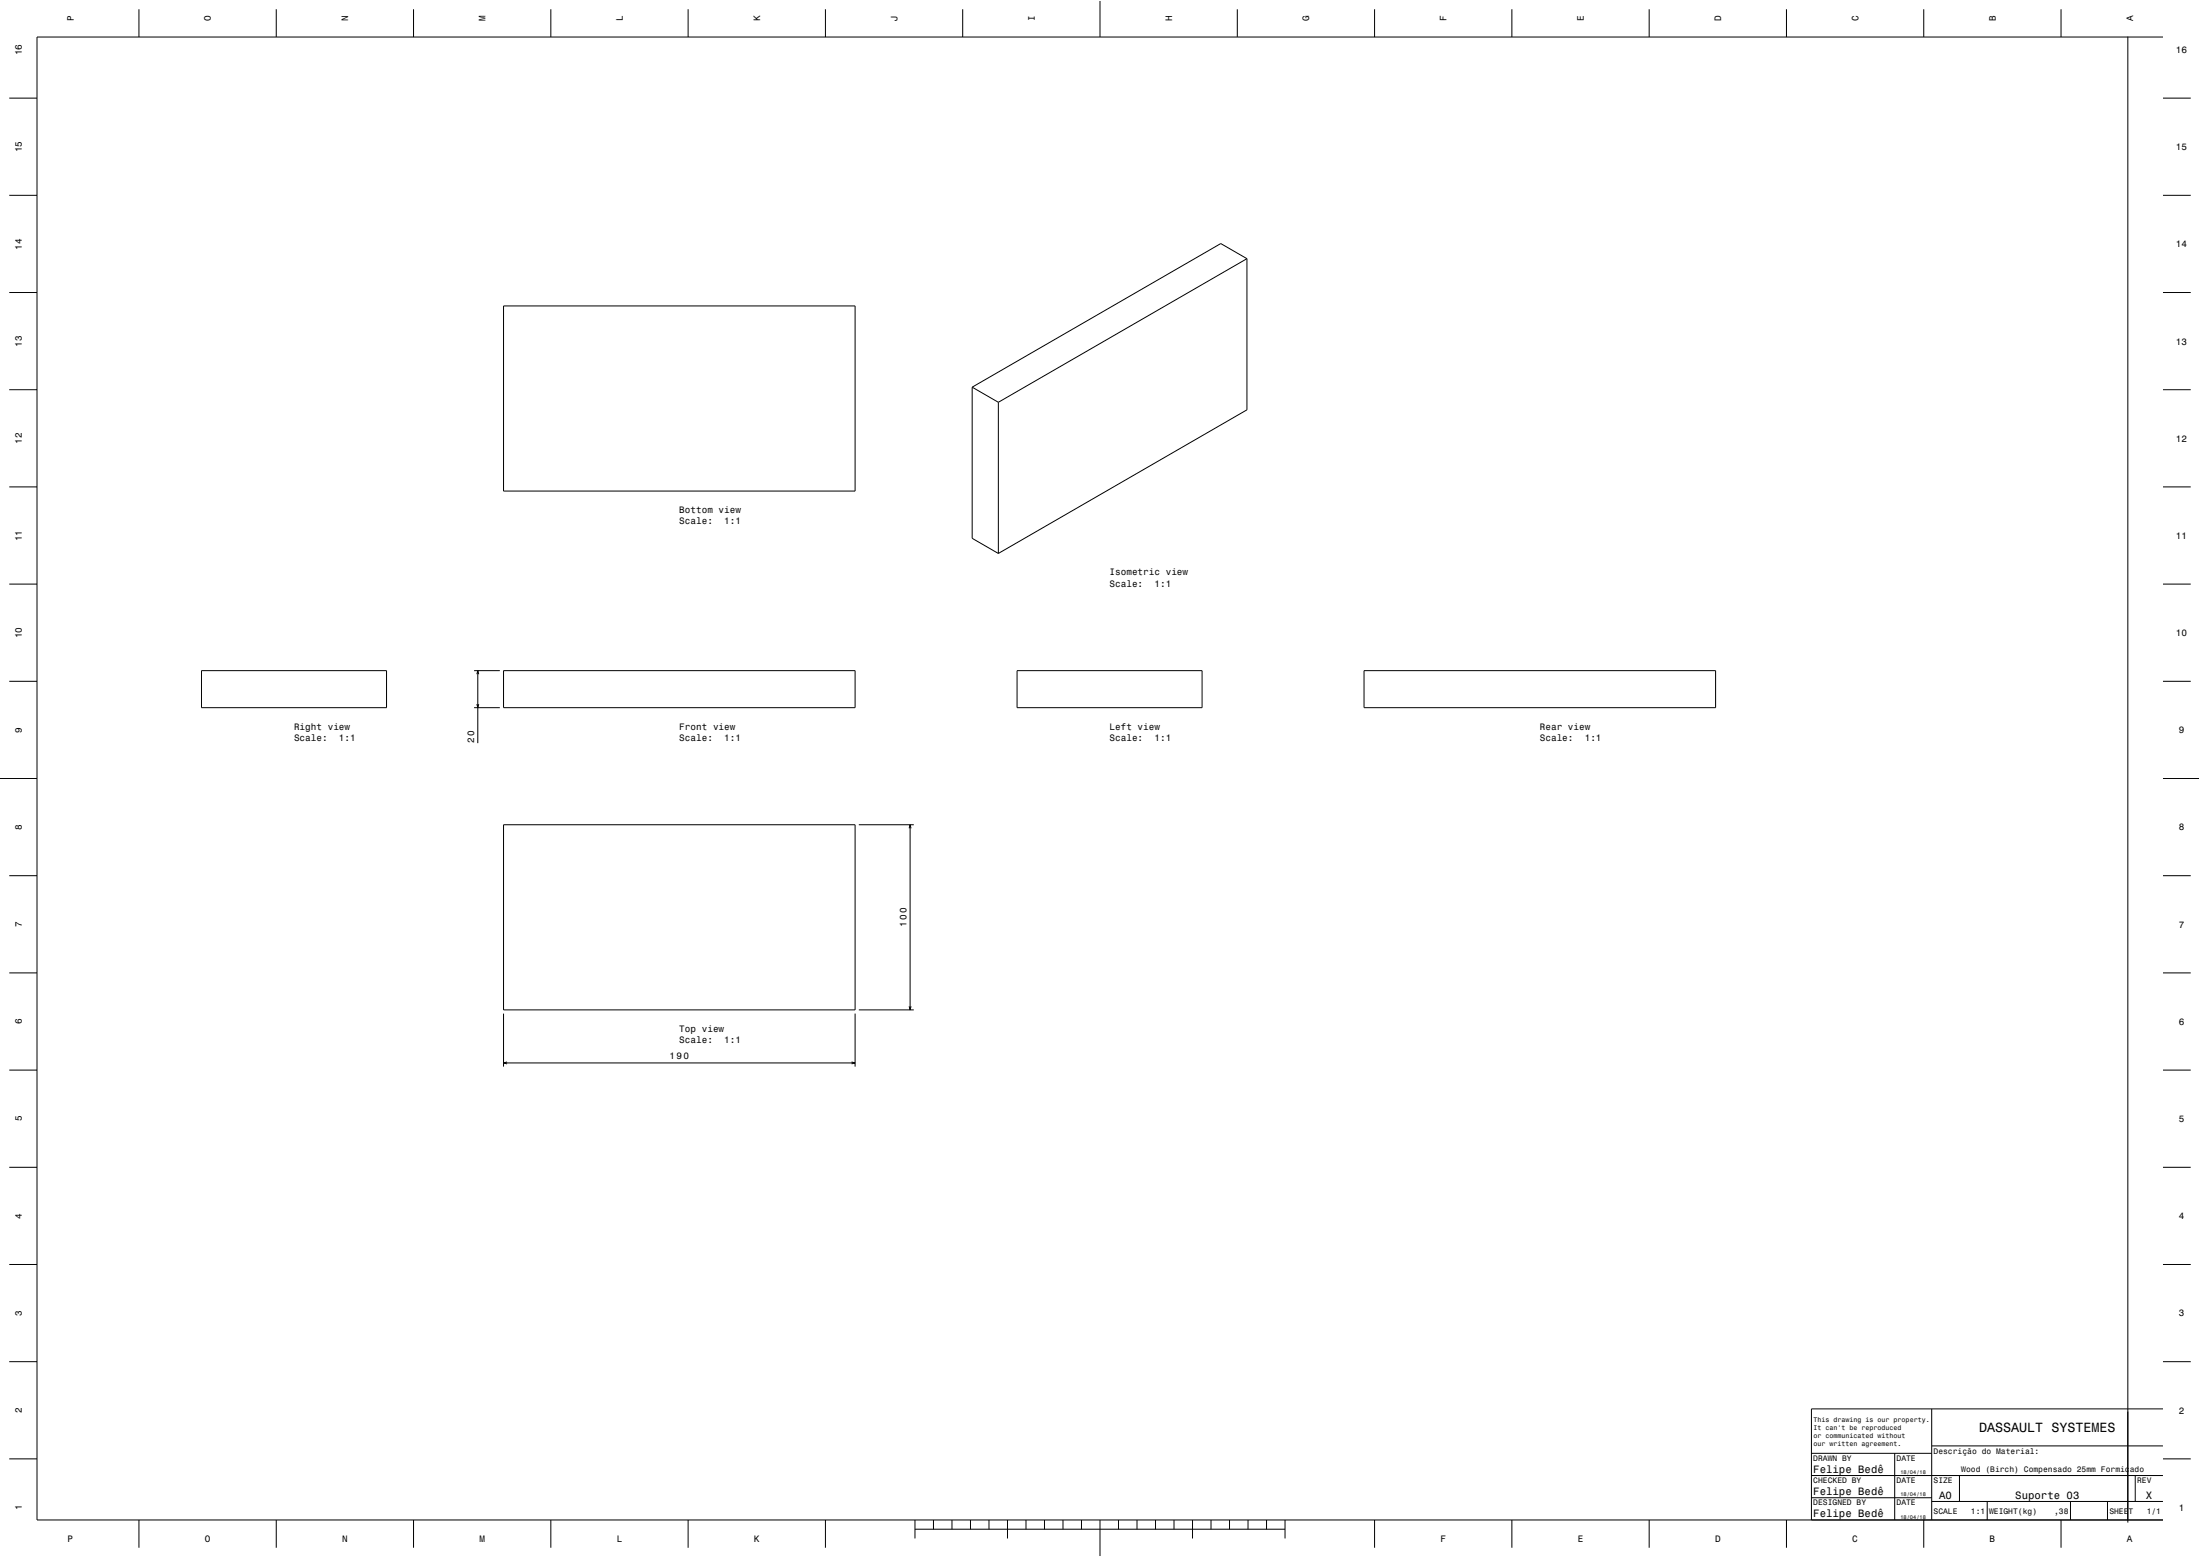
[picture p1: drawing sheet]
<svg xmlns="http://www.w3.org/2000/svg" width="1189mm" height="841mm" viewBox="0 0 1189 841" stroke-linecap="round" stroke-linejoin="round" font-family="sans-serif">
<g fill="none" stroke="#000" stroke-width=".54">
<path d="M75 5v15M149 5v15M223 5v15M298 5v15M372 5v15M446 5v15M520 5v15M595 0v20M669 5v15M743 5v15M817 5v15M891 5v15"/>
<path d="M965 5v15M1040 5v15M1114 5v15M1150 20v802M1169 20h-1149v801h1149M5 53h15M1169 53h15M5 106h15M1169 106h15M674 140l-14-8-135 77M674 140l-134 77M674 140v81l-134 78"/>
<path d="M5 158h15M1169 158h15M272 165h190v100h-190zM5 211h15M525 209l15 8M525 209v82l15 8M540 217v82M1169 211h15M5 263h15M1169 263h15M5 315h15M1169 315h15"/>
<path d="M5 368h15M109 362h100v20h-100zM256 362h14M258 364v-2l1 2M258 362v39M272 362h190v20h-190zM550 362h100v20h-100zM737 362h190v20h-190zM1169 368h15M256 382h14M258 380v2l1-2M0 421h20"/>
<path d="M1169 421h20M272 445h190v100h-190zM464 445h30M491 447l1-2v2M492 445v100M5 473h15M1169 473h15M5 526h15M1169 526h15M272 547v29M462 547v29M464 545h30"/>
<path d="M491 544l1 1v-1M5 578h15M272 574h190M274 574h-2l2 1M460 574h2l-2 1M1169 578h15M5 631h15M1169 631h15M5 683h15M1169 683h15M5 735h15M1169 735h15"/>
<path d="M1044 761v60M1169 761h-190v60M5 788h15M979 797h190M979 785h65M1024 785v36M1044 781h125M1059 797v14M1154 797v14M1169 788h15M979 809h65M1044 811h125"/>
<path d="M1074 811v10M1119 811v10M1139 811v10M75 821v15M149 821v15M223 821v15M298 821v15M372 821v15M446 821v15M494 826h200M494 821v10M505 821v5"/>
<path d="M515 821v5M524 821v5M535 821v5M544 821v10M554 821v5M565 821v5M574 821v5M584 821v5M595 821v20M604 821v5M615 821v5M625 821v5"/>
<path d="M634 821v5M645 821v10M655 821v5M664 821v5M675 821v5M685 821v5M694 821v10M743 821v15M817 821v15M891 821v15M965 821v15M1040 821v15"/>
<path d="M1114 821v15"/>
</g>
<path d="M0 0h1189v841h-1189" fill="none" stroke="#fff" stroke-width=".54"/>
<text font-size="7.2" x="1070" y="774">DASSAULT SYSTEMES</text>
<g font-size="5.8">
<text x="980" y="796">Felipe Bedê</text>
<text x="980" y="808">Felipe Bedê</text>
<text x="1048" y="810">A0</text>
<text x="1089" y="810">Suporte 03</text>
<text x="1160" y="810">X</text>
<text x="980" y="820">Felipe Bedê</text>
</g>
<g font-size="5">
<text x="40" y="12" transform="rotate(-90 40 12)">P</text>
<text x="114" y="12" transform="rotate(-90 114 12)">O</text>
<text x="188" y="12" transform="rotate(-90 188 12)">N</text>
<text x="262" y="12" transform="rotate(-90 262 12)">M</text>
<text x="337" y="12" transform="rotate(-90 337 12)">L</text>
<text x="411" y="12" transform="rotate(-90 411 12)">K</text>
<text x="485" y="12" transform="rotate(-90 485 12)">J</text>
<text x="559" y="12" transform="rotate(-90 559 12)">I</text>
<text x="633" y="12" transform="rotate(-90 633 12)">H</text>
<text x="708" y="12" transform="rotate(-90 708 12)">G</text>
<text x="782" y="12" transform="rotate(-90 782 12)">F</text>
<text x="856" y="12" transform="rotate(-90 856 12)">E</text>
<text x="930" y="12" transform="rotate(-90 930 12)">D</text>
<text x="1004" y="12" transform="rotate(-90 1004 12)">C</text>
<text x="1079" y="12" transform="rotate(-90 1079 12)">B</text>
<text x="1153" y="12" transform="rotate(-90 1153 12)">A</text>
<text x="12" y="30" transform="rotate(-90 12 30)">16</text>
<text x="1176" y="29">16</text>
<text x="12" y="82" transform="rotate(-90 12 82)">15</text>
<text x="1176" y="81">15</text>
<text x="12" y="135" transform="rotate(-90 12 135)">14</text>
<text x="1176" y="134">14</text>
<text x="12" y="187" transform="rotate(-90 12 187)">13</text>
<text x="1176" y="186">13</text>
<text x="12" y="240" transform="rotate(-90 12 240)">12</text>
<text x="1176" y="239">12</text>
<text x="367" y="277">Bottom view</text>
<text x="367" y="283">Scale:</text>
<text x="391" y="283">1:1</text>
<text x="12" y="292" transform="rotate(-90 12 292)">11</text>
<text x="1176" y="291">11</text>
<text x="600" y="311">Isometric view</text>
<text x="600" y="317">Scale:</text>
<text x="624" y="317">1:1</text>
<text x="12" y="345" transform="rotate(-90 12 345)">10</text>
<text x="1176" y="344">10</text>
<text x="12" y="396" transform="rotate(-90 12 396)">9</text>
<text x="159" y="394">Right view</text>
<text x="367" y="394">Front view</text>
<text x="600" y="394">Left view</text>
<text x="832" y="394">Rear view</text>
<text x="159" y="400">Scale:</text>
<text x="183" y="400">1:1</text>
<text x="256" y="401" transform="rotate(-90 256 401)">20</text>
<text x="367" y="400">Scale:</text>
<text x="391" y="400">1:1</text>
<text x="600" y="400">Scale:</text>
<text x="624" y="400">1:1</text>
<text x="832" y="400">Scale:</text>
<text x="856" y="400">1:1</text>
<text x="1177" y="396">9</text>
<text x="12" y="448" transform="rotate(-90 12 448)">8</text>
<text x="1177" y="449">8</text>
<text x="12" y="501" transform="rotate(-90 12 501)">7</text>
<text x="490" y="501" transform="rotate(-90 490 501)">100</text>
<text x="1177" y="501">7</text>
<text x="12" y="553" transform="rotate(-90 12 553)">6</text>
<text x="367" y="557">Top view</text>
<text x="1177" y="554">6</text>
<text x="367" y="563">Scale:</text>
<text x="391" y="563">1:1</text>
<text x="362" y="572">190</text>
<text x="12" y="606" transform="rotate(-90 12 606)">5</text>
<text x="1177" y="606">5</text>
<text x="12" y="658" transform="rotate(-90 12 658)">4</text>
<text x="1177" y="659">4</text>
<text x="12" y="711" transform="rotate(-90 12 711)">3</text>
<text x="1177" y="711">3</text>
<text x="12" y="763" transform="rotate(-90 12 763)">2</text>
<text x="1177" y="764">2</text>
<text x="12" y="816" transform="rotate(-90 12 816)">1</text>
<text x="1177" y="816">1</text>
<text x="36" y="833">P</text>
<text x="111" y="833">O</text>
<text x="185" y="833">N</text>
<text x="259" y="833">M</text>
<text x="333" y="833">L</text>
<text x="407" y="833">K</text>
<text x="778" y="833">F</text>
<text x="853" y="833">E</text>
<text x="927" y="833">D</text>
<text x="1001" y="833">C</text>
<text x="1075" y="833">B</text>
<text x="1149" y="833">A</text>
</g>
<g font-size="4.3">
<text x="1045" y="785">Descrição do Material:</text>
<text x="980" y="789">DRAWN BY</text>
<text x="1025" y="789">DATE</text>
<text x="1060" y="795">Wood (Birch) Compensado 25mm Formicado</text>
<text x="980" y="801">CHECKED BY</text>
<text x="1025" y="801">DATE</text>
<text x="1045" y="801">SIZE</text>
<text x="1155" y="801">REV</text>
<text x="980" y="813">DESIGNED BY</text>
<text x="1025" y="813">DATE</text>
<text x="1045" y="818">SCALE</text>
<text x="1065" y="818">1:1</text>
<text x="1075" y="818">WEIGHT(kg)</text>
<text x="1110" y="818">,38</text>
<text x="1140" y="818">SHEET</text>
<text x="1160" y="818">1/1</text>
</g>
<g font-size="3.6">
<text x="980" y="768">This drawing is our property.</text>
<text x="980" y="772">It can't be reproduced</text>
<text x="980" y="776">or communicated without</text>
<text x="980" y="781">our written agreement.</text>
</g>
<g font-size="2.9">
<text x="1027" y="796">18/04/18</text>
<text x="1027" y="808">18/04/18</text>
<text x="1027" y="820">18/04/18</text>
</g>
</svg>
